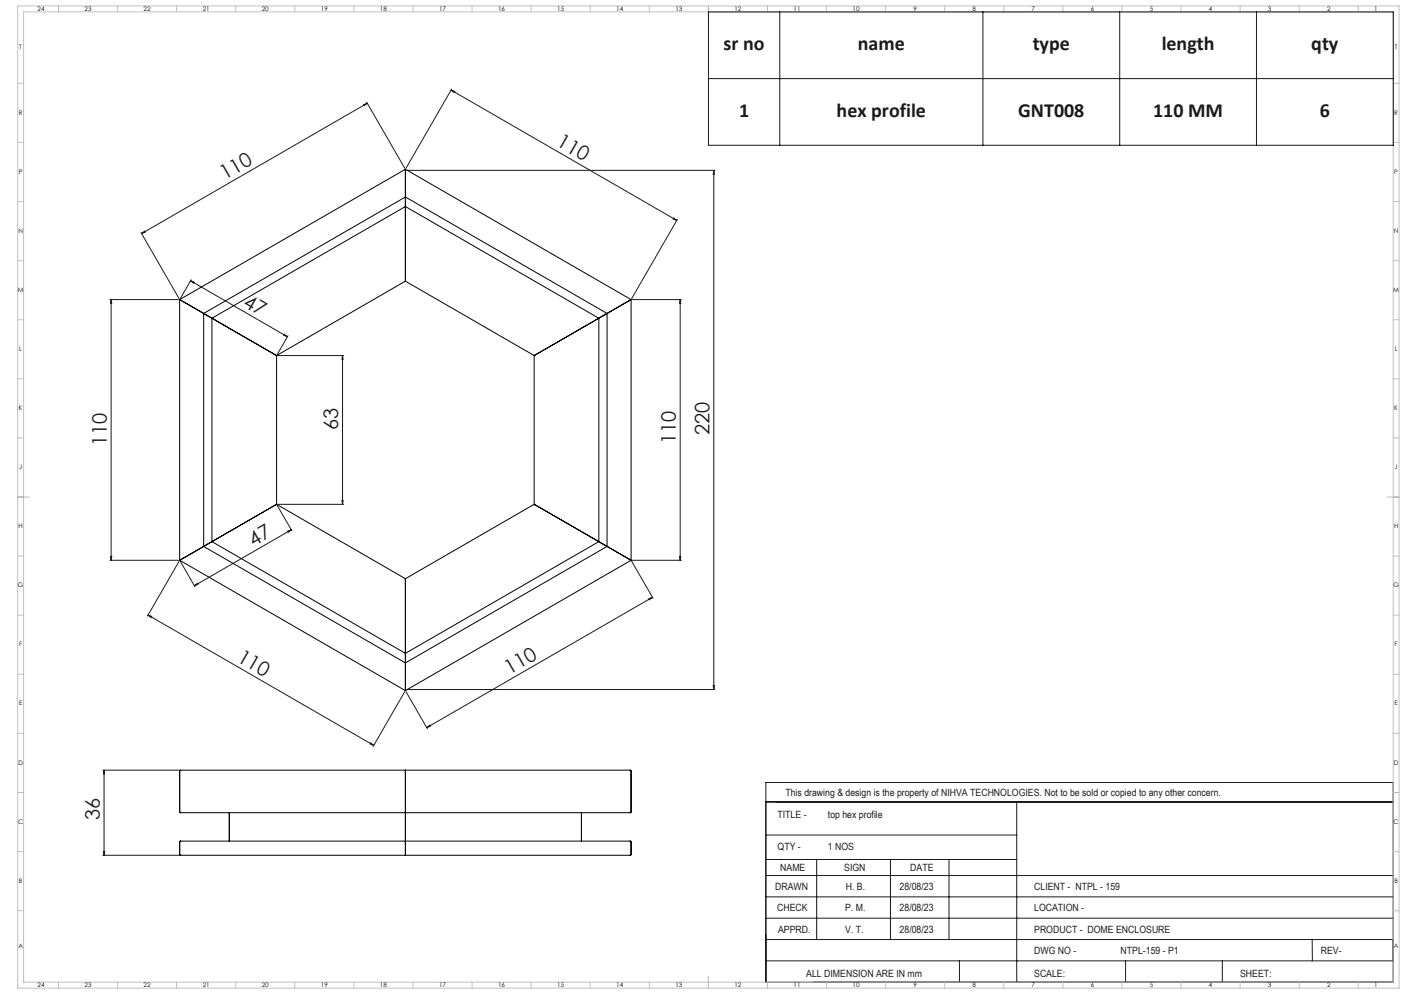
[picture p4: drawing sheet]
<svg xmlns="http://www.w3.org/2000/svg" width="1189mm" height="841mm" viewBox="0 0 1189 841" stroke-linecap="round" stroke-linejoin="round" font-family="sans-serif">
<path d="M648 678v153" fill="none" stroke="#000" stroke-width=".85"/>
<g fill="none" stroke="#191924" stroke-width=".85">
<path d="M600 10h579v113h-579zM660 10v113M832 10v113M948 10v113M1063 10v113M382 76l3 1-1 1zM382 76l191 110M382 75l-38 67M600 67h579M308 89l3-2-3 2zM310 86l33 56M311 87l-191 111"/>
<path d="M344 144h261M604 144v439M604 144l1 3h-1zM119 197l33 56M120 198l2-2h1zM570 184l3 2-3-1zM573 186l-38 67M161 238l82 47M161 238l3 1v1zM162 237l-9 16M93 253h58M94 253l1 4h-1z"/>
<path d="M94 253v221M535 253h42M576 253v4h-1zM576 253v221M241 283l2 2-3-1zM244 284l-9 16M235 301h56M290 301v3h-1zM290 301v126M235 428l12 21M235 427h56M289 423h1v4z"/>
<path d="M243 449l3-1-2 2zM246 448l-81 48M93 474h58M94 471h1l-1 3zM152 475l-27 46M153 475l12 21M535 475l18 31M535 474h42M575 471h1v3zM165 496l2-3 1 1zM549 507l3-2-2 2zM552 505l-191 111"/>
<path d="M125 520l3 2zM125 520l191 111M343 585l-27 47M344 585l18 31M344 583h261M604 580h1l-1 3zM361 616l3-2zM314 629l2 2-3-2zM87 652h65M88 652v72M88 652l1 3h-1zM648 662h531v169h-531z"/>
<path d="M648 678h531M860 678v153M648 706h212M87 724h65M88 720h1l-1 4zM648 727h212M691 727v68M754 727v68M803 727v68M648 759h531M648 741h531M648 777h531"/>
<path d="M648 795h531M1110 795l1 18M648 813h531M812 813v18M953 813v18M1034 813v18"/>
</g>
<g fill="none" stroke="#c0c0c0" stroke-width=".85">
<path d="M15 5h1169v831h-1169zM20 10h1159v821h-1159zM49 5v5M99 5v5M149 5v5M199 5v5M249 5v5M299 5v5M349 5v5M399 5v5M449 5v5M499 5v5"/>
<path d="M549 5v5M599 5v10M649 5v5M699 5v5M749 5v5M799 5v5M849 5v5M899 5v5M949 5v5M999 5v5M1049 5v5M1099 5v5"/>
<path d="M1149 5v5M15 71h5M1179 71h5M15 121h5M1179 121h5M15 171h5M1179 171h5M15 221h5M1179 221h5M15 271h5M1179 271h5M15 321h5"/>
<path d="M1179 321h5M15 371h5M1179 371h5M15 421h10M1174 421h10M15 471h5M1179 471h5M15 521h5M1179 521h5M15 571h5M1179 571h5M15 621h5"/>
<path d="M1179 621h5M15 671h5M1179 671h5M15 721h5M1179 721h5M15 771h5M1179 771h5M49 831v5M99 831v5M149 831v5M199 831v5M249 831v5"/>
<path d="M299 831v5M349 831v5M399 831v5M449 831v5M499 831v5M549 831v5M599 826v10M649 831v5M699 831v5M749 831v5M799 831v5M849 831v5"/>
<path d="M899 831v5M949 831v5M999 831v5M1049 831v5M1099 831v5M1149 831v5"/>
</g>
<g fill="#191924">
<path d="M314 629l2 2-3-2zM125 520l3 2z"/>
<path d="M120 198l2-2h1zM308 89l3-2-3 2z"/>
<path d="M549 507l3-2-2 2zM361 616l3-2z"/>
<path d="M243 449l3-1-2 2zM165 496l2-3 1 1z"/>
<path d="M94 471h1l-1 3zM94 253l1 4h-1zM289 423h1v4zM290 301v3h-1z"/>
<path d="M576 253v4h-1zM575 471h1v3z"/>
<path d="M604 144l1 3h-1zM604 580h1l-1 3zM88 652l1 3h-1zM88 720h1l-1 4z"/>
<path d="M382 76l3 1-1 1zM570 184l3 2-3-1z"/>
<path d="M161 238l3 1v1zM241 283l2 2-3-1z"/>
</g>
<g fill="none" stroke="#000" stroke-width=".85">
<path d="M343 143v24M343 143l-191 110M343 143l191 110M343 178v60M343 175v3M343 167v8M343 167l-171 98M343 175l-164 94M343 167l171 98M343 175l164 94M343 238l-109 63M343 238l109 63"/>
<path d="M152 253l1 1M152 253v221M153 254l19 11M533 254l-16 9M534 253l-1 1M534 253v221M172 265l7 4M172 265v197M179 269l3 2M179 269v189M182 271l51 29M504 271l-51 29"/>
<path d="M507 269l-3 2M507 269v189M514 265l-7 4M514 265v197M517 263l-3 2M233 300l1 1M234 301v126M452 301v126M453 300l-1 1M233 427l-54 31M234 427h-1M234 427l109 63"/>
<path d="M452 427h1M452 427l-109 63M453 427l51 30M179 458l-7 4M179 458l164 95M504 457l3 1M507 458l7 4M507 458l-164 95M152 474l191 110M169 464l-17 10M172 462l-3 2M172 462l171 99"/>
<path d="M514 462l3 2M514 462l-171 99M517 464l16 10M533 474h1M534 474l-191 110M343 490v63M343 553v8M343 561v23M343 652h.1M343 652v35M533 652h-380h-1v35M533 652h1"/>
<path d="M534 652v35l-1 1h-380M152 687l1 1M194 688v24M343 687v1M343 688v24M492 688v24M152 712v11M153 712h-1M153 712h380M343 712v12M343 712h.1M533 712h1"/>
<path d="M534 712v11M152 723l1 1M153 724h380M534 723l-1 1"/>
</g>
<g font-size="16.9" fill="#191924">
<text x="612" y="43">sr no</text>
<text x="726" y="43">name</text>
<text x="874" y="43">type</text>
<text x="983" y="43">length</text>
<text x="1110" y="43">qty</text>
<text x="625" y="99">1</text>
<text x="708" y="99">hex profile</text>
<text x="862" y="99">GNT008</text>
<text x="976" y="99">110 MM</text>
<text x="1117" y="99">6</text>
<text x="470" y="123" transform="rotate(30 470 123)">110</text>
<text x="190" y="153" transform="rotate(-30 190 153)">110</text>
<text x="205" y="259" transform="rotate(30 205 259)">47</text>
<text x="286" y="364" transform="rotate(-90 286 364)">63</text>
<text x="600" y="368" transform="rotate(-90 600 368)">220</text>
<text x="90" y="377" transform="rotate(-90 90 377)">110</text>
<text x="572" y="376" transform="rotate(-90 572 376)">110</text>
<text x="215" y="462" transform="rotate(-30 215 462)">47</text>
<text x="200" y="559" transform="rotate(30 200 559)">110</text>
<text x="431" y="571" transform="rotate(-30 431 571)">110</text>
<text x="84" y="694" transform="rotate(-90 84 694)">36</text>
</g>
<g font-size="8.5" fill="#191924">
<text x="665" y="674">This drawing &amp; design is the property of NIHVA TECHNOLOGIES. Not to be sold or copied to any other concern.</text>
<text x="658" y="692">TITLE -</text>
<text x="701" y="692">top hex profile</text>
<text x="658" y="719">QTY -</text>
<text x="701" y="719">1 NOS</text>
<text x="660" y="737">NAME</text>
<text x="714" y="737">SIGN</text>
<text x="770" y="737">DATE</text>
<text x="656" y="753">DRAWN</text>
<text x="716" y="753">H. B.</text>
<text x="761" y="753">28/08/23</text>
<text x="875" y="753">CLIENT - NTPL - 159</text>
<text x="658" y="771">CHECK</text>
<text x="715" y="771">P. M.</text>
<text x="761" y="771">28/08/23</text>
<text x="875" y="771">LOCATION -</text>
<text x="659" y="789">APPRD.</text>
<text x="715" y="789">V. T.</text>
<text x="761" y="789">28/08/23</text>
<text x="875" y="789">PRODUCT - DOME ENCLOSURE</text>
<text x="875" y="807">DWG NO -</text>
<text x="948" y="807">NTPL-159 - P1</text>
<text x="1118" y="807">REV-</text>
<text x="682" y="826">ALL DIMENSION ARE IN mm</text>
<text x="875" y="826">SCALE:</text>
<text x="1049" y="826">SHEET:</text>
</g>
<g font-size="5.3">
<text x="32" y="9">24</text>
<text x="72" y="9">23</text>
<text x="122" y="9">22</text>
<text x="172" y="9">21</text>
<text x="222" y="9">20</text>
<text x="272" y="9">19</text>
<text x="322" y="9">18</text>
<text x="372" y="9">17</text>
<text x="422" y="9">16</text>
<text x="472" y="9">15</text>
<text x="522" y="9">14</text>
<text x="572" y="9">13</text>
<text x="622" y="9">12</text>
<text x="672" y="9">11</text>
<text x="722" y="9">10</text>
<text x="773" y="9">9</text>
<text x="823" y="9">8</text>
<text x="873" y="9">7</text>
<text x="923" y="9">6</text>
<text x="973" y="9">5</text>
<text x="1023" y="9">4</text>
<text x="1073" y="9">3</text>
<text x="1123" y="9">2</text>
<text x="1163" y="9">1</text>
<text x="16" y="42">T</text>
<text x="1180" y="42">T</text>
<text x="16" y="97">R</text>
<text x="1180" y="97">R</text>
<text x="16" y="147">P</text>
<text x="1180" y="147">P</text>
<text x="16" y="197">N</text>
<text x="1180" y="197">N</text>
<text x="15" y="247">M</text>
<text x="1179" y="247">M</text>
<text x="16" y="297">L</text>
<text x="1180" y="297">L</text>
<text x="16" y="347">K</text>
<text x="1180" y="347">K</text>
<text x="16" y="397">J</text>
<text x="1180" y="397">J</text>
<text x="16" y="447">H</text>
<text x="1180" y="447">H</text>
<text x="15" y="497">G</text>
<text x="1179" y="497">G</text>
<text x="16" y="547">F</text>
<text x="1180" y="547">F</text>
<text x="16" y="597">E</text>
<text x="1180" y="597">E</text>
<text x="16" y="647">D</text>
<text x="1180" y="647">D</text>
<text x="15" y="697">C</text>
<text x="1179" y="697">C</text>
<text x="16" y="747">B</text>
<text x="1180" y="747">B</text>
<text x="16" y="802">A</text>
<text x="1180" y="802">A</text>
<text x="32" y="835">24</text>
<text x="72" y="835">23</text>
<text x="122" y="835">22</text>
<text x="172" y="835">21</text>
<text x="222" y="835">20</text>
<text x="272" y="835">19</text>
<text x="322" y="835">18</text>
<text x="372" y="835">17</text>
<text x="422" y="835">16</text>
<text x="472" y="835">15</text>
<text x="522" y="835">14</text>
<text x="572" y="835">13</text>
<text x="622" y="835">12</text>
<text x="672" y="835">11</text>
<text x="722" y="835">10</text>
<text x="773" y="835">9</text>
<text x="823" y="835">8</text>
<text x="873" y="835">7</text>
<text x="923" y="835">6</text>
<text x="973" y="835">5</text>
<text x="1023" y="835">4</text>
<text x="1073" y="835">3</text>
<text x="1123" y="835">2</text>
<text x="1163" y="835">1</text>
</g>
</svg>
